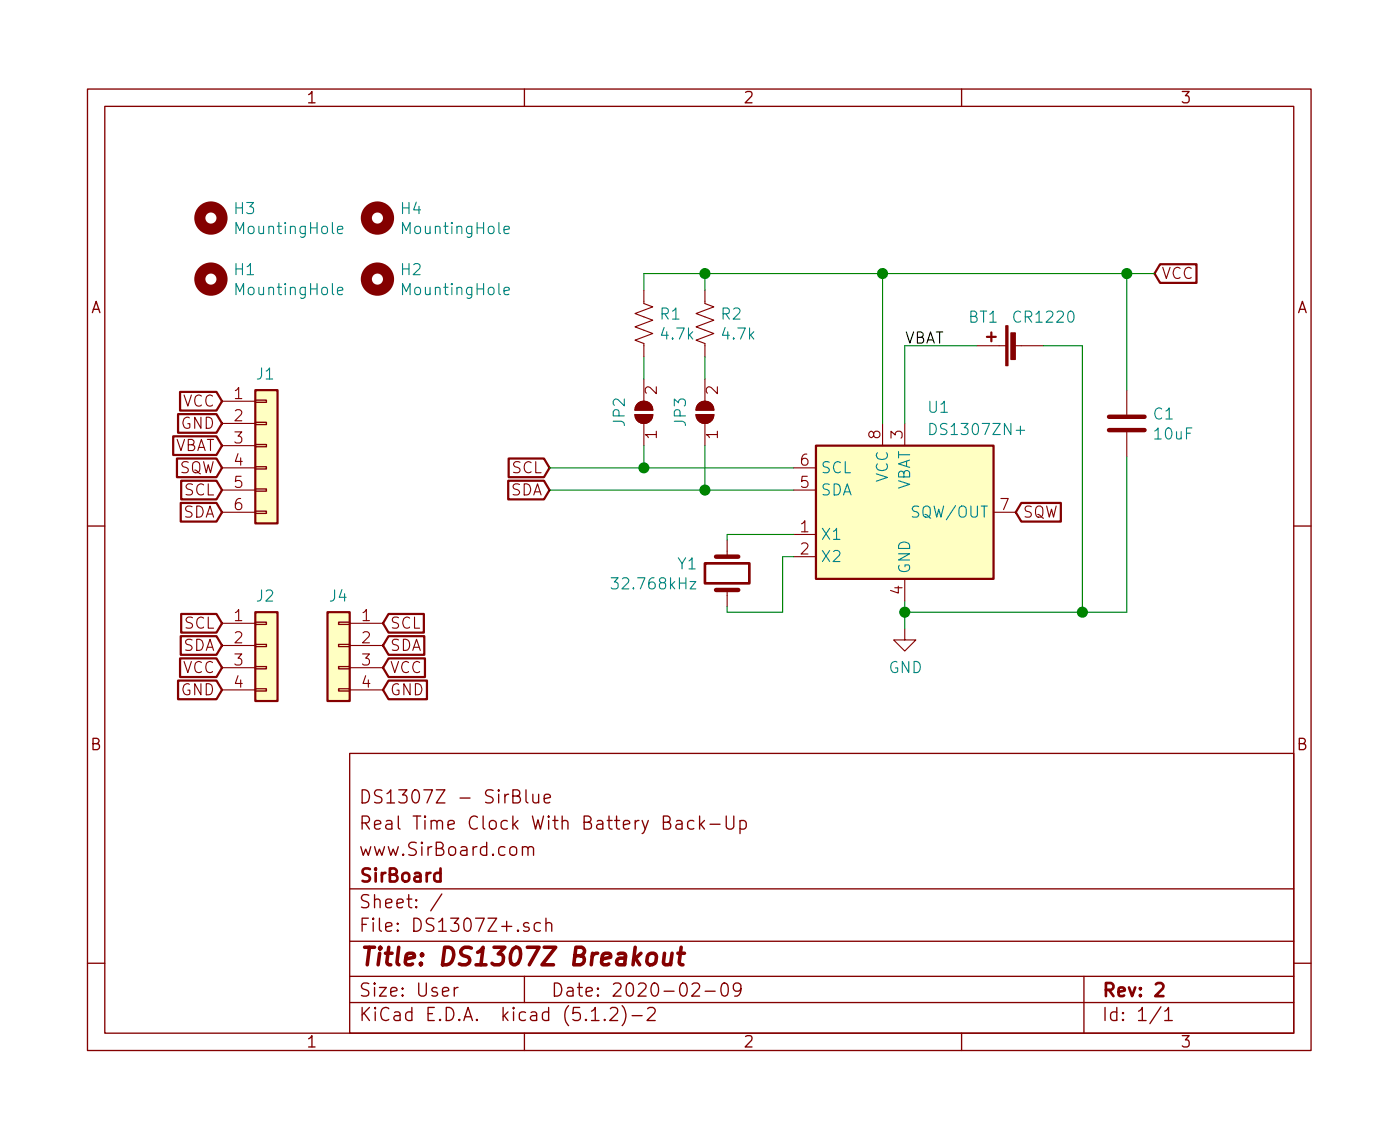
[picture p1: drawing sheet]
<svg xmlns="http://www.w3.org/2000/svg" width="160mm" height="130mm" viewBox="0 0 160 130" stroke-linecap="round" stroke-linejoin="round" font-family="sans-serif">
<g fill="none" stroke="#840000" stroke-width=".15">
<path d="M10 10.2h140v110h-140zM12 12.2h136v106h-136zM60 10.2v2M110 10.2v2M29.2 58.5h1.3v.2h-1.3zM29.2 55.9h1.3v.3h-1.3zM29.2 53.4h1.3v.2h-1.3zM29.2 50.9h1.3v.2h-1.3zM29.2 48.3h1.3v.3h-1.3zM29.2 45.8h1.3v.2h-1.3zM10 60.2h2M29.2 78.8h1.3v.2h-1.3z"/>
<path d="M29.2 76.3h1.3v.2h-1.3zM29.2 73.7h1.3v.3h-1.3zM29.2 71.2h1.3v.2h-1.3zM38.7 78.8h1.3v.2h-1.3zM38.7 76.3h1.3v.2h-1.3zM38.7 73.7h1.3v.3h-1.3zM38.7 71.2h1.3v.2h-1.3zM148 60.2h2M40 86.2h108v32h-108zM58.7 91.1h.5a.36 .36 0 0 0 .3-.4 .36 .36 0 0 0-.3-.4h-.5v1.5h.6a.4 .4 0 0 0 .3-.4 .4 .4 0 0 0-.4-.3M59.8 97a.38 .38 0 0 1 .6 .1v.7M59.8 96.9v.9"/>
<path d="M60.2 90.3v1.3l.2 .2M60.4 97.1l.2-.2h.4v.2v.7M61 90.9v.7a.39 .39 0 0 0 .6 .1M61.6 90.9v.9M62.3 91.4l.7-.2-.1-.3h-.4l-.2 .2v.5v.2h.2h.4M77.4 93.9h.1h.5v.2v.7M78 94.2l-.5 .1a.29 .29 0 0 0-.2 .3 .29 .29 0 0 0 .2 .2h.5M79.4 93.9h-.5l-.2 .2v.6l.2 .1h.5M80 93.3v1.5M80.2 94.3l.4 .5M80.6 93.9l-.6 .5M81.2 94.3h1.2"/>
<path d="M83.1 93.3v1.3a.48 .48 0 0 0 .8 .1v-.1v-1.3M84.7 93.9a.48 .48 0 0 1 .6 .1l.1 .1-.1 .6a.48 .48 0 0 1-.6 .1M84.7 93.9v1.5M10 110.2h2M40 114.7h108M40 111.7h108M40 107.7h108M40 101.7h108M50.5 102.3l-1.2 1.9M52 113v.9M52.4 113h-.3l-.1 .2M60 111.7v3"/>
<path d="M60 118.2v2M60.5 105.6a.37 .37 0 0 0-.6 .1v.1a.54 .54 0 0 0 .6 .3l.1 .1-.1 .3h-.2h-.4M61.8 105.6a.48 .48 0 0 0-.6 .1l-.1 .1 .1 .6a.48 .48 0 0 0 .6 .1M62.5 105.7a.41 .41 0 0 1 .6 0v.8M62.5 105v1.5M67.7 116.7h.8M69.2 116.6v.1h-.1l.1-.1v.1M69.8 115.4l.2-.2h.4a.41 .41 0 0 1 .2 .7l-.9 .8h1M71.2 115a1.71 1.71 0 0 1 0 2.3M72.3 116.2h1.2M74.1 115.4l.2-.2 .5 .1a.37 .37 0 0 1 .1 .6l-.9 .8h1M79.2 112.6l.2-.2 .5 .1a.4 .4 0 0 1 .1 .6l-.9 .8h.9"/>
<path d="M80.7 113.4h1.1M82.6 112.6a.37 .37 0 0 1 .4-.2 .37 .37 0 0 1 .3 .3 1.26 1.26 0 0 1-.2 1.2 .34 .34 0 0 1-.6-.2 1.35 1.35 0 0 1 .1-1.1zM84.8 113.1l-.3 .3h-.3l-.2-.2-.1-.5 .3-.3a.47 .47 0 0 1 .6 .3 1.01 1.01 0 0 1-.5 1.2h-.3M110 118.2v2M124 111.7v6.5M132.8 115.2l-1.3 1.9M133.2 115.7l.4-.2 .1-.3v1.5M133.2 116.7h.9M148 110.2h2"/>
</g>
<path d="M80.6 64.4h5.1v2.3h-5.1zM132.2 112.6l.3-.2 .4 .1a.37 .37 0 0 1 .1 .6l-.8 .8h.9" fill="none" stroke="#840000" stroke-width=".3"/>
<path d="M74.2 109.2a.53 .53 0 0 1 .5-.2 .53 .53 0 0 1 .4 .4l-.1 .6a.54 .54 0 0 1-.5 .4 .54 .54 0 0 1-.5-.4zM76 109l-.1 1.1v.2a.59 .59 0 0 0 .8-.1M76.9 109l-.2 1.4M77.5 109h.8M77.9 108.4l-.2 1.7 .1 .2 .3 .1" fill="none" stroke="#840000" stroke-width=".41"/>
<g fill="none" stroke="#840000" stroke-width=".25">
<path d="M112.9 38.5h1M113.4 38v1M132.7 30.2h4.2v2.2h-4.2l-.6-1.1zM19.8 49.9h5l.6 1.1-.6 1h-5zM20.2 52.5h4.6l.6 1-.6 1.1h-4.6zM20.4 47.4h4.4l.6 1-.6 1.1h-4.4zM20.6 44.8h4.2l.6 1.1-.6 1.1h-4.2zM20.7 57.5h4.1l.6 1.1-.6 1.1h-4.1zM20.7 55h4.1l.6 1.1-.6 1h-4.1zM29.2 44.6h2.5v15.3h-2.5zM58.1 55h4.1l.7 1.1-.7 1h-4.1zM58.2 52.5h4l.7 1-.7 1.1h-4z"/>
<path d="M93.3 51h20.4v15.2h-20.4zM116.8 57.5h4.6v2.2h-4.6l-.6-1.1zM20.4 77.9h4.4l.6 1-.6 1.1h-4.4zM20.6 75.3h4.2l.6 1.1-.6 1h-4.2zM20.7 72.8h4.1l.6 1-.6 1.1h-4.1zM20.7 70.2h4.1l.6 1.1-.6 1.1h-4.1zM29.2 70h2.5v10.2h-2.5zM37.5 70h2.5v10.2h-2.5zM44.4 77.9h4.4v2.1h-4.4l-.6-1.1zM44.4 75.3h4.2v2.1h-4.2l-.6-1zM44.4 72.8h4.1v2.1h-4.1l-.6-1.1zM44.4 70.2h4.1v2.2h-4.1l-.6-1.1z"/>
</g>
<g fill="#ffffc2" stroke="#ffffc2" stroke-width=".11">
<path d="M37.5 70h2.5v10.2h-2.5z"/>
<path d="M29.2 70h2.5v10.2h-2.5z"/>
<path d="M29.2 44.6h2.5v15.3h-2.5z"/>
<path d="M93.3 51h20.4v15.2h-20.4z"/>
</g>
<g fill="none" stroke="#840000" stroke-width=".13">
<path d="M73.7 33.2v1.5l1 .4-2.1 .8 2.1 .7-2.1 .8 2.1 .8-2.1 .7 1.1 .4v1.5M80.6 33.2v1.5l1.1 .4-2.1 .8 2.1 .7-2.1 .8 2.1 .8-2.1 .7 1 .4v1.5M111.8 39.5h3.3M116.1 39.5h3.3M25.4 45.9h3.8M25.4 48.4h3.8M25.4 51h3.8M25.4 53.5h3.8M25.4 56.1h3.8M25.4 58.6h3.8M72.6 47.4h2.1a1.02 1.02 0 0 1-1 1 1.02 1.02 0 0 1-1.1-1zM72.9 46.3a1.02 1.02 0 0 1 1.1-.4 1.02 1.02 0 0 1 .7 1h-2.1l.1-.3z"/>
<path d="M73.7 43.4v2.5M73.7 48.4v2.6M79.6 47.4h2.1a1.02 1.02 0 0 1-1.1 1 1.02 1.02 0 0 1-1-1zM80 46.1a1.03 1.03 0 0 1 1.1-.1 1.03 1.03 0 0 1 .6 .9h-2.1l.1-.3zM80.6 43.4v2.5M80.6 48.4v2.6M90.8 53.5h2.5M90.8 56.1h2.5M101 48.4v2.6M103.5 48.4v2.6M113.7 58.6h2.5M128.9 44.6v2.8"/>
<path d="M128.9 49.5v2.7M25.4 71.3h3.8M25.4 73.8h3.8M25.4 76.4h3.8M25.4 78.9h3.8M40 71.3h3.8M40 73.8h3.8M40 76.4h3.8M40 78.9h3.8M83.2 61.8v1.9M83.2 67.5v1.9M90.8 61.1h2.5"/>
<path d="M90.8 63.7h2.5M103.5 71.9v1.3h1.3l-1.3 1.3-1.3-1.3h1.3M103.5 66.2v2.6"/>
</g>
<g fill="none" stroke="#840000" stroke-width="1.3">
<circle cx="24.1" cy="24.9" r="1.27"/>
<circle cx="24.1" cy="31.9" r="1.27"/>
<circle cx="43.2" cy="31.9" r="1.27"/>
<circle cx="43.2" cy="24.9" r="1.27"/>
</g>
<path d="M38.6 33.3l.6-.1v-.3h-.4l-.2 .1 .1 .7h.5M38.6 26.3l.6-.1v-.3h-.4l-.2 .2 .1 .6h.5M57.7 33.3l.6-.1-.1-.3h-.3l-.2 .1v.7h.5M57.7 26.3l.6-.1-.1-.3h-.3l-.2 .2v.6h.5M106.4 48.4a.64 .64 0 0 1 .7 .7 .64 .64 0 0 1-.7 .6zM69.9 66.1h.8l-.4 .5a.39 .39 0 0 1 .4 .2v.3l-.1 .2-.5 .1-.2-.2M78.9 66.5h.7l-.7 .9h.7" fill="none" stroke="#008484" stroke-width=".13"/>
<g fill="none" stroke="#008400" stroke-width=".13">
<path d="M80.6 31.3v1.9M101 31.3v17.1M111.8 39.5h-8.3v8.9M119.4 39.5h4.4v30.5M128.9 31.3v13.3M132.1 31.3h-58.4v1.9M62.9 53.5h27.9M62.9 56.1h27.9M73.7 40.8v2.6M73.7 51v2.5M80.6 40.8v2.6M80.6 51v5.1"/>
<path d="M128.9 52.2v17.8h-25.4M90.8 63.7h-1.3v6.3h-6.3v-.6M90.8 61.1h-7.6v.7M103.5 68.8v3.1"/>
</g>
<path d="M126.9 49.2h4M126.9 47.7h4M81.9 63.7h2.6M81.9 67.5h2.6" fill="none" stroke="#840000" stroke-width=".51"/>
<g fill="#840000" stroke="#840000" stroke-width=".13">
<path d="M72.6 47.4h2.1a1.02 1.02 0 0 1-1 1 1.02 1.02 0 0 1-1.1-1z"/>
<path d="M72.9 46.3a1.02 1.02 0 0 1 1.1-.4 1.02 1.02 0 0 1 .7 1h-2.1l.1-.3z"/>
<path d="M79.6 47.4h2.1a1.02 1.02 0 0 1-1.1 1 1.02 1.02 0 0 1-1-1z"/>
<path d="M80 46.1a1.03 1.03 0 0 1 1.1-.1 1.03 1.03 0 0 1 .6 .9h-2.1l.1-.3z"/>
<path d="M115.1 37.3h.2v4.5h-.2z"/>
<path d="M115.6 38.1h.6v3h-.6z"/>
</g>
<g fill="#008400" stroke="#008400" stroke-width=".25">
<circle cx="73.7" cy="53.5" r=".51"/>
<circle cx="80.6" cy="56.1" r=".51"/>
<circle cx="80.6" cy="31.3" r=".51"/>
<circle cx="103.5" cy="70" r=".51"/>
<circle cx="128.9" cy="31.3" r=".51"/>
<circle cx="101" cy="31.3" r=".51"/>
<circle cx="123.8" cy="70" r=".51"/>
</g>
<text font-size="2.8" fill="#840000" x="41" y="110.5">Title: DS1307Z Breakout</text>
<g font-size="2.1" fill="#840000">
<text x="41" y="94.9">Real Time Clock With Battery Back-Up</text>
<text x="41" y="91.9">DS1307Z - SirBlue</text>
<text x="41" y="100.9">SirBoard</text>
<text x="41" y="97.9">www.SirBoard.com</text>
<text x="41" y="106.6">File: DS1307Z+.sch</text>
<text x="41" y="103.9">Sheet: /</text>
<text x="41" y="116.8">KiCad E.D.A. kicad (5.1.2)-2</text>
<text x="41" y="114">Size: User</text>
<text x="63" y="114">Date: 2020-02-09</text>
<text x="126" y="114">Rev: 2</text>
<text x="126" y="116.8">Id: 1/1</text>
</g>
<g font-size="1.8" fill="#840000">
<text x="35" y="11.8">1</text>
<text x="85" y="11.8">2</text>
<text x="135" y="11.8">3</text>
<text x="10.4" y="35.8">A</text>
<text x="132.8" y="31.9">VCC</text>
<text x="148.4" y="35.8">A</text>
<text x="20.9" y="46.5">VCC</text>
<text x="26.8" y="45.7">1</text>
<text x="75.2" y="45.1" transform="rotate(-90 75.2 45.1)">2</text>
<text x="82.1" y="45.1" transform="rotate(-90 82.1 45.1)">2</text>
<text x="19.8" y="51.6">VBAT</text>
<text x="20.7" y="49.1">GND</text>
<text x="26.8" y="48.2">2</text>
<text x="26.8" y="50.7">3</text>
<text x="26.8" y="53.3">4</text>
<text x="75.2" y="50.2" transform="rotate(-90 75.2 50.2)">1</text>
<text x="82.1" y="50.2" transform="rotate(-90 82.1 50.2)">1</text>
<text x="91.6" y="53.3">6</text>
<text x="100.7" y="50.2" transform="rotate(-90 100.7 50.2)">8</text>
<text x="103.3" y="50.2" transform="rotate(-90 103.3 50.2)">3</text>
<text x="20.4" y="54.2">SQW</text>
<text x="20.9" y="59.2">SDA</text>
<text x="21.1" y="56.7">SCL</text>
<text x="26.8" y="55.8">5</text>
<text x="26.8" y="58.4">6</text>
<text x="58.4" y="56.7">SDA</text>
<text x="58.6" y="54.2">SCL</text>
<text x="91.6" y="55.8">5</text>
<text x="114.5" y="58.4">7</text>
<text x="117" y="59.2">SQW</text>
<text x="91.6" y="60.9">1</text>
<text x="91.6" y="63.4">2</text>
<text x="21.1" y="71.9">SCL</text>
<text x="26.8" y="71.1">1</text>
<text x="41.4" y="71.1">1</text>
<text x="44.6" y="71.9">SCL</text>
<text x="103.3" y="68" transform="rotate(-90 103.3 68)">4</text>
<text x="20.9" y="77">VCC</text>
<text x="20.9" y="74.5">SDA</text>
<text x="26.8" y="73.6">2</text>
<text x="26.8" y="76.1">3</text>
<text x="41.4" y="73.6">2</text>
<text x="41.4" y="76.1">3</text>
<text x="44.6" y="77">VCC</text>
<text x="44.6" y="74.5">SDA</text>
<text x="20.7" y="79.6">GND</text>
<text x="26.8" y="78.7">4</text>
<text x="41.4" y="78.7">4</text>
<text x="44.6" y="79.6">GND</text>
<text x="10.4" y="85.8">B</text>
<text x="148.4" y="85.8">B</text>
<text x="35" y="119.8">1</text>
<text x="85" y="119.8">2</text>
<text x="135" y="119.8">3</text>
</g>
<g font-size="1.8" fill="#008484">
<text x="26.9" y="24.5">H3</text>
<text x="27.2" y="26.8">MountingHole</text>
<text x="45.9" y="24.5">H4</text>
<text x="46.3" y="26.8">MountingHole</text>
<text x="26.9" y="31.5">H1</text>
<text x="27.2" y="33.8">MountingHole</text>
<text x="45.9" y="31.5">H2</text>
<text x="46.3" y="33.8">MountingHole</text>
<text x="75.6" y="36.6">R1</text>
<text x="75.7" y="38.9">4.7k</text>
<text x="82.5" y="36.6">R2</text>
<text x="82.7" y="38.9">4.7k</text>
<text x="110.8" y="36.9">BT1</text>
<text x="116.2" y="36.9">CR1220</text>
<text x="29.4" y="43.4">J1</text>
<text x="106.2" y="47.2">U1</text>
<text x="71.5" y="48.7" transform="rotate(-90 71.5 48.7)">JP2</text>
<text x="78.5" y="48.7" transform="rotate(-90 78.5 48.7)">JP3</text>
<text x="106.9" y="49.8">DS1307ZN+</text>
<text x="132" y="48">C1</text>
<text x="132.2" y="50.3">10uF</text>
<text x="93.9" y="56.7">SDA</text>
<text x="93.9" y="54.2">SCL</text>
<text x="101.6" y="55.2" transform="rotate(-90 101.6 55.2)">VCC</text>
<text x="104.1" y="56.3" transform="rotate(-90 104.1 56.3)">VBAT</text>
<text x="104.7" y="59.2">SQW/OUT</text>
<text x="77.6" y="65.2">Y1</text>
<text x="93.9" y="61.8">X1</text>
<text x="93.9" y="64.3">X2</text>
<text x="104.1" y="65.7" transform="rotate(-90 104.1 65.7)">GND</text>
<text x="29.4" y="68.8">J2</text>
<text x="37.7" y="68.8">J4</text>
<text x="70.5" y="67.4">32.768kHz</text>
<text x="101.7" y="77">GND</text>
</g>
<text font-size="1.8" x="103.5" y="39.3">VBAT</text>
</svg>
